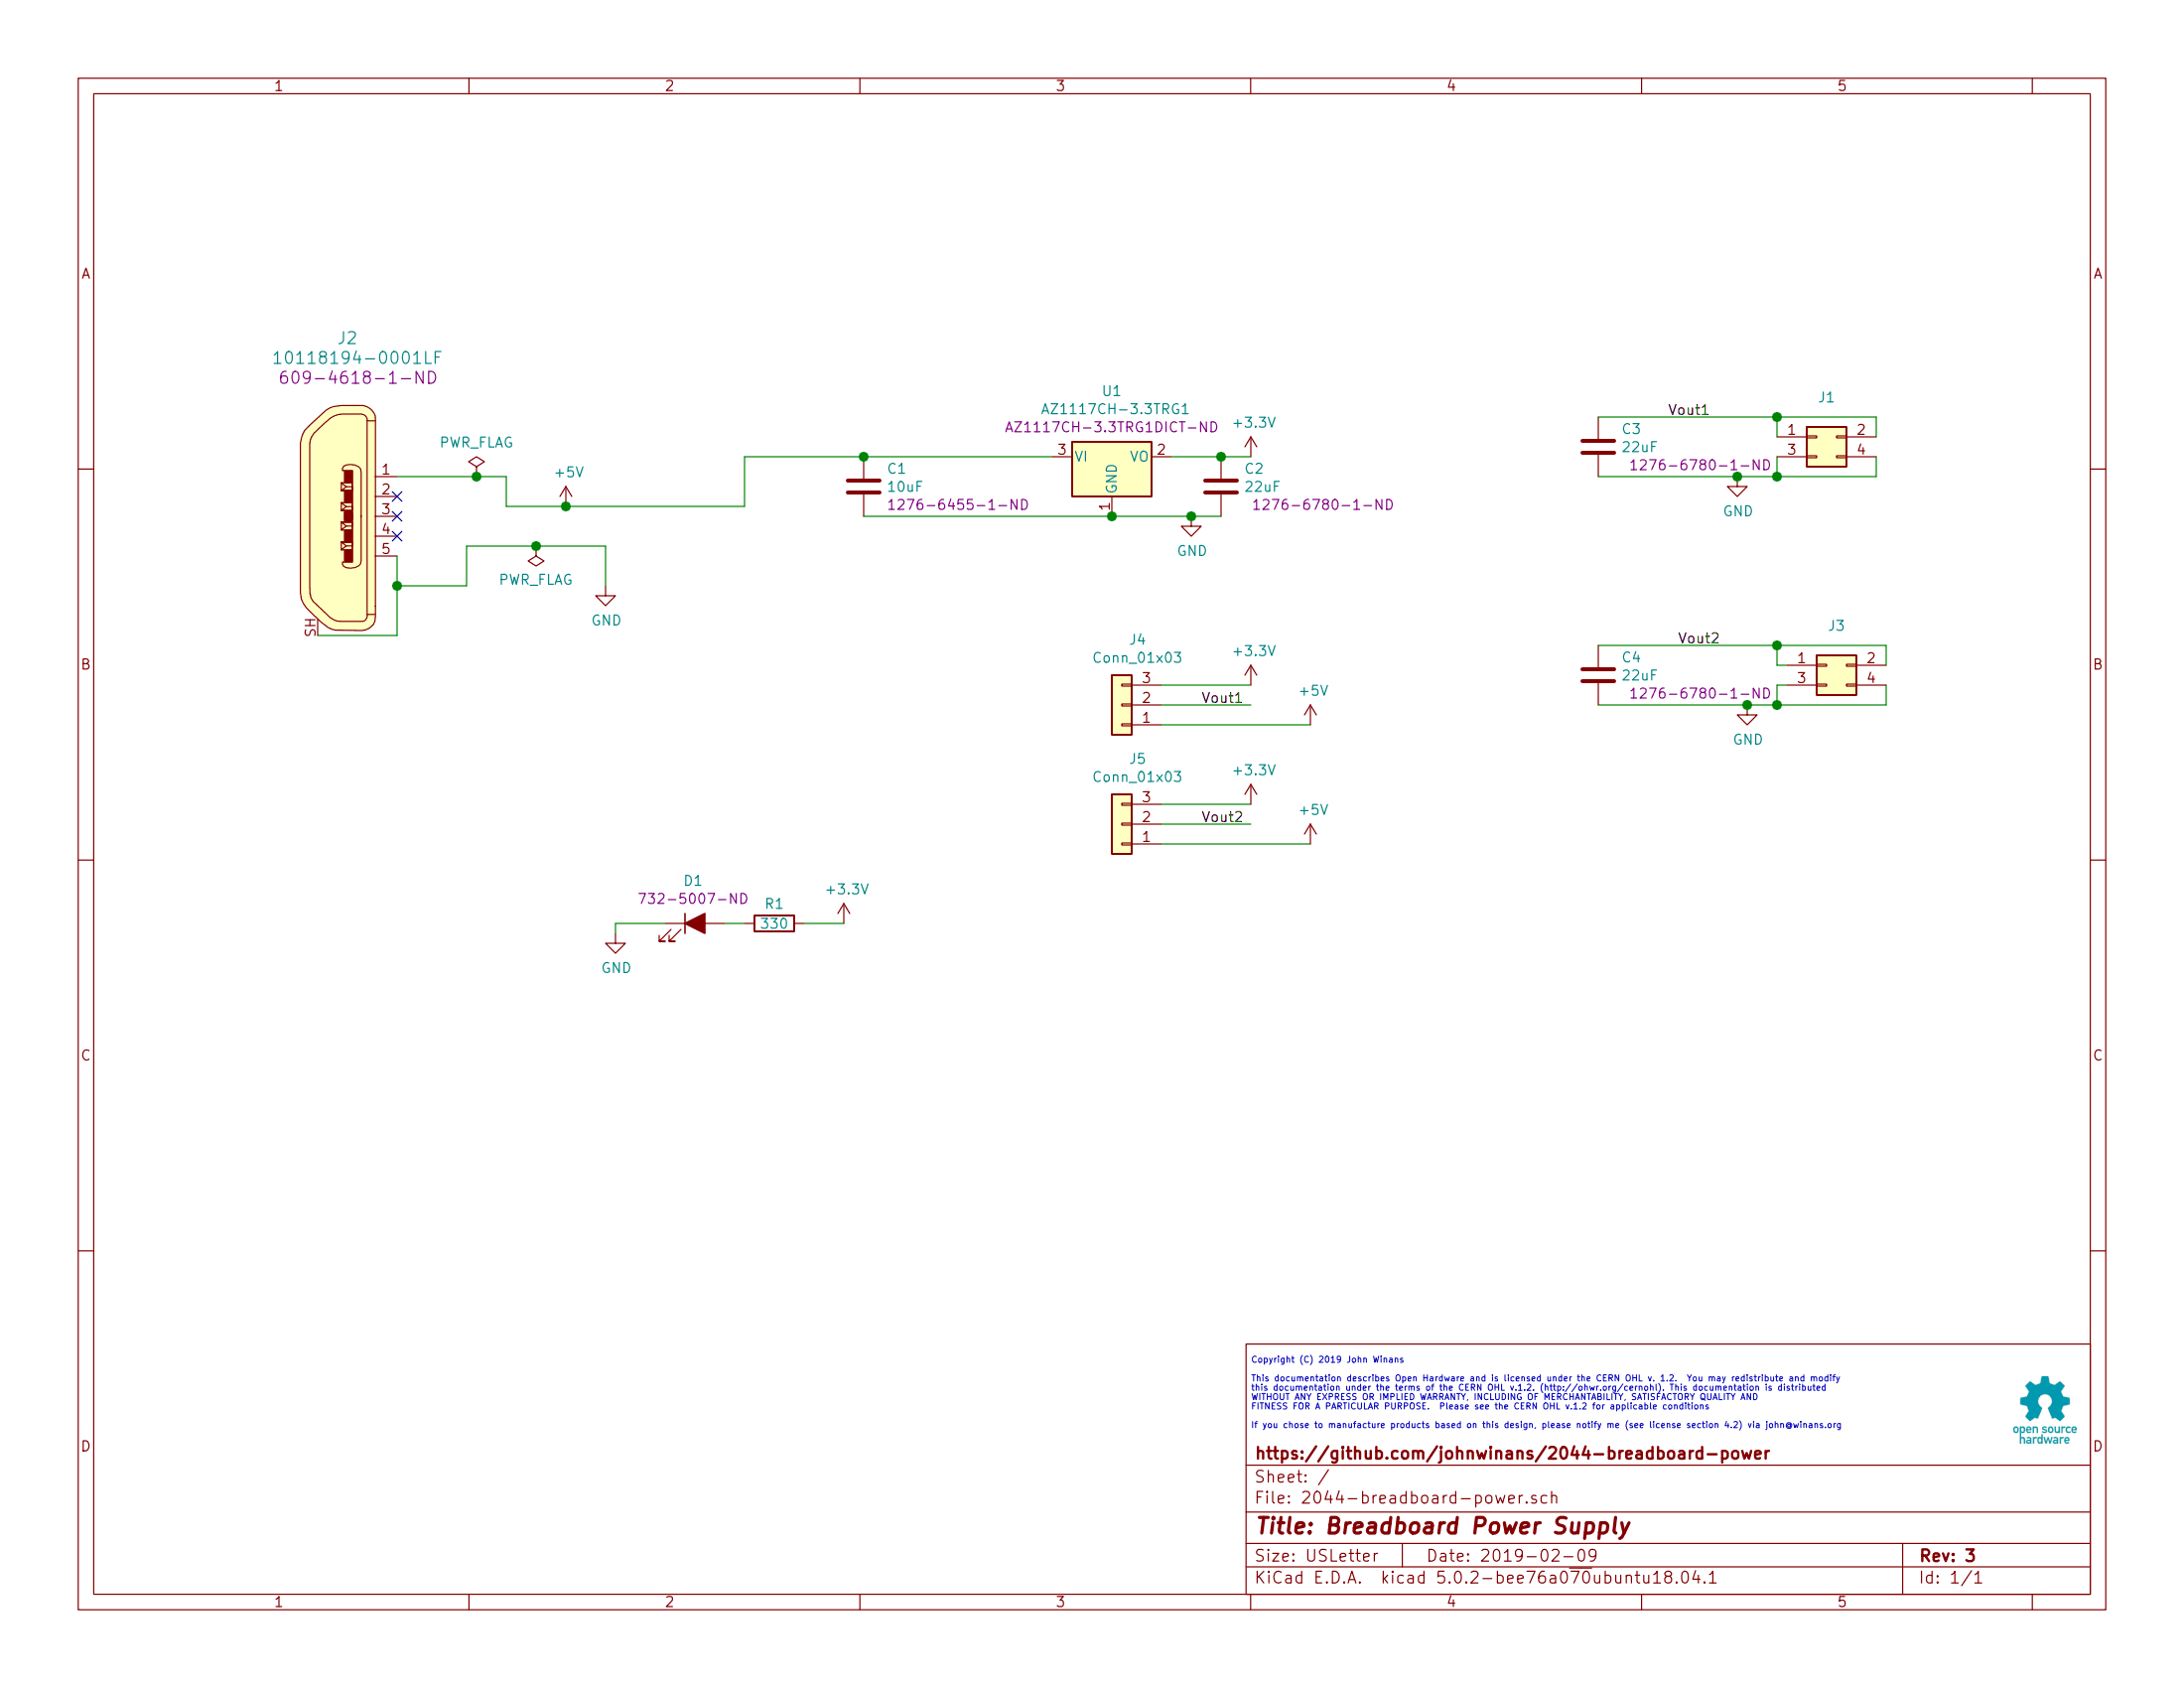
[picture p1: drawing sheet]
EESchema Schematic File Version 4
LIBS:2044-breadboard-power-cache
EELAYER 26 0
EELAYER END
$Descr USLetter 11000 8500
encoding utf-8
Sheet 1 1
Title "Breadboard Power Supply"
Date "2019-02-09"
Rev "3"
Comp "https://github.com/johnwinans/2044-breadboard-power"
Comment1 ""
Comment2 ""
Comment3 ""
Comment4 ""
$EndDescr
$Comp
L Regulator_Linear:AZ1117-3.3 U1
U 1 1
P 5600 2300
F 0 "U1" H 5600 2632 50  0000 C CNN
F 1 " AZ1117CH-3.3TRG1" H 5600 2541 50  0000 C CNN
F 2 "Package_TO_SOT_SMD:SOT-223-3_TabPin2" H 5600 2550 50  0001 C CIN
F 3 "https://www.diodes.com/assets/Datasheets/AZ1117.pdf" H 5600 2300 50  0001 C CNN
F 4 "AZ1117CH-3.3TRG1DICT-ND" H 5600 2450 50  0000 C CNN "digikey"
	1    5600 2300
	1    0    0    -1  
$EndComp
$Comp
L Device:C C1
U 1 1
P 4350 2450
F 0 "C1" H 4465 2541 50  0000 L CNN
F 1 "10uF" H 4465 2450 50  0000 L CNN
F 2 "Capacitor_SMD:C_0805_2012Metric_Pad1.15x1.40mm_HandSolder" H 4388 2300 50  0001 C CNN
F 3 "~" H 4350 2450 50  0001 C CNN
F 4 "1276-6455-1-ND" H 4465 2359 50  0000 L CNN "digikey"
	1    4350 2450
	1    0    0    -1  
$EndComp
$Comp
L Device:C C2
U 1 1
P 6150 2450
F 0 "C2" H 6265 2541 50  0000 L CNN
F 1 "22uF" H 6265 2450 50  0000 L CNN
F 2 "Capacitor_SMD:C_0805_2012Metric_Pad1.15x1.40mm_HandSolder" H 6188 2300 50  0001 C CNN
F 3 "~" H 6150 2450 50  0001 C CNN
F 4 " 1276-6780-1-ND " H 6265 2359 50  0000 L CNN "digikey"
	1    6150 2450
	1    0    0    -1  
$EndComp
$Comp
L Device:C C4
U 1 1
P 8050 3400
F 0 "C4" H 8165 3491 50  0000 L CNN
F 1 "22uF" H 8165 3400 50  0000 L CNN
F 2 "Capacitor_SMD:C_0805_2012Metric_Pad1.15x1.40mm_HandSolder" H 8088 3250 50  0001 C CNN
F 3 "~" H 8050 3400 50  0001 C CNN
F 4 " 1276-6780-1-ND " H 8165 3309 50  0000 L CNN "digikey"
	1    8050 3400
	1    0    0    -1  
$EndComp
Wire Wire Line
	5900 2300 6150 2300
Wire Wire Line
	5300 2300 4350 2300
Wire Wire Line
	4350 2300 3750 2300
Wire Wire Line
	3750 2300 3750 2550
Connection ~ 4350 2300
Wire Wire Line
	3050 2750 3050 2950
$Comp
L power:GND #PWR0101
U 1 1
P 3050 2950
F 0 "#PWR0101" H 3050 2700 50  0001 C CNN
F 1 "GND" H 3055 2777 50  0000 C CNN
F 2 "" H 3050 2950 50  0001 C CNN
F 3 "" H 3050 2950 50  0001 C CNN
	1    3050 2950
	1    0    0    -1  
$EndComp
Wire Wire Line
	4350 2600 5600 2600
Connection ~ 5600 2600
Wire Wire Line
	5600 2600 6000 2600
$Comp
L power:GND #PWR0103
U 1 1
P 6000 2600
F 0 "#PWR0103" H 6000 2350 50  0001 C CNN
F 1 "GND" H 6005 2427 50  0000 C CNN
F 2 "" H 6000 2600 50  0001 C CNN
F 3 "" H 6000 2600 50  0001 C CNN
	1    6000 2600
	1    0    0    -1  
$EndComp
Connection ~ 6000 2600
Wire Wire Line
	6000 2600 6150 2600
$Comp
L Device:LED_ALT D1
U 1 1
P 3500 4650
F 0 "D1" H 3491 4866 50  0000 C CNN
F 1 "LED_ALT" H 3491 4866 50  0001 C CNN
F 2 "LED_THT:LED_D3.0mm" H 3500 4650 50  0001 C CNN
F 3 "~" H 3500 4650 50  0001 C CNN
F 4 "732-5007-ND" H 3491 4775 50  0000 C CNN "digikey"
	1    3500 4650
	1    0    0    -1  
$EndComp
$Comp
L Device:R R1
U 1 1
P 3900 4650
F 0 "R1" V 3800 4650 50  0000 C CNN
F 1 "330" V 3900 4650 50  0000 C CNN
F 2 "Resistor_SMD:R_0805_2012Metric_Pad1.15x1.40mm_HandSolder" V 3830 4650 50  0001 C CNN
F 3 "~" H 3900 4650 50  0001 C CNN
	1    3900 4650
	0    1    1    0   
$EndComp
Wire Wire Line
	3750 4650 3650 4650
$Comp
L power:GND #PWR0104
U 1 1
P 3100 4700
F 0 "#PWR0104" H 3100 4450 50  0001 C CNN
F 1 "GND" H 3105 4527 50  0000 C CNN
F 2 "" H 3100 4700 50  0001 C CNN
F 3 "" H 3100 4700 50  0001 C CNN
	1    3100 4700
	1    0    0    -1  
$EndComp
Wire Wire Line
	3350 4650 3100 4650
Wire Wire Line
	3100 4650 3100 4700
$Comp
L Connector_Generic:Conn_02x02_Odd_Even J1
U 1 1
P 9150 2200
F 0 "J1" H 9200 2400 50  0000 C CNN
F 1 "Conn_02x02_Odd_Even" H 9200 2400 50  0001 C CNN
F 2 "Connector_PinHeader_2.54mm:PinHeader_2x02_P2.54mm_Vertical" H 9150 2200 50  0001 C CNN
F 3 "~" H 9150 2200 50  0001 C CNN
	1    9150 2200
	1    0    0    -1  
$EndComp
$Comp
L Connector_Generic:Conn_02x02_Odd_Even J3
U 1 1
P 9200 3350
F 0 "J3" H 9250 3550 50  0000 C CNN
F 1 "Conn_02x02_Odd_Even" H 9250 3500 50  0001 C CNN
F 2 "Connector_PinHeader_2.54mm:PinHeader_2x02_P2.54mm_Vertical" H 9200 3350 50  0001 C CNN
F 3 "~" H 9200 3350 50  0001 C CNN
	1    9200 3350
	1    0    0    -1  
$EndComp
Wire Wire Line
	8950 2200 8950 2100
Wire Wire Line
	8950 2300 8950 2400
Wire Wire Line
	8950 2400 9450 2400
Wire Wire Line
	9450 2400 9450 2300
Wire Wire Line
	8950 2100 9450 2100
Wire Wire Line
	9450 2100 9450 2200
Wire Wire Line
	8050 3250 8950 3250
Wire Wire Line
	9500 3250 9500 3350
Wire Wire Line
	8950 3250 8950 3350
Wire Wire Line
	8950 3350 9000 3350
Connection ~ 8950 3250
Wire Wire Line
	8950 3250 9500 3250
Wire Wire Line
	8050 3550 8800 3550
Wire Wire Line
	9500 3550 9500 3450
Wire Wire Line
	9000 3450 8950 3450
Wire Wire Line
	8950 3450 8950 3550
Connection ~ 8950 3550
Wire Wire Line
	8950 3550 9500 3550
$Comp
L power:PWR_FLAG #FLG0102
U 1 1
P 2700 2750
F 0 "#FLG0102" H 2700 2825 50  0001 C CNN
F 1 "PWR_FLAG" H 2700 2923 50  0000 C CNN
F 2 "" H 2700 2750 50  0001 C CNN
F 3 "~" H 2700 2750 50  0001 C CNN
	1    2700 2750
	-1   0    0    1   
$EndComp
Connection ~ 2700 2750
Wire Wire Line
	2700 2750 3050 2750
Text Notes 6300 7200 0    31   ~ 0
Copyright (C) 2019 John Winans\n\nThis documentation describes Open Hardware and is licensed under the CERN OHL v. 1.2.  You may redistribute and modify\nthis documentation under the terms of the CERN OHL v.1.2. (http://ohwr.org/cernohl). This documentation is distributed\nWITHOUT ANY EXPRESS OR IMPLIED WARRANTY, INCLUDING OF MERCHANTABILITY, SATISFACTORY QUALITY AND \nFITNESS FOR A PARTICULAR PURPOSE.  Please see the CERN OHL v.1.2 for applicable conditions\n\nIf you chose to manufacture products based on this design, please notify me (see license section 4.2) via john@winans.org\n
$Comp
L dk_USB-DVI-HDMI-Connectors:10118194-0001LF J2
U 1 1
P 1700 2600
F 0 "J2" H 1750 3500 60  0000 C CNN
F 1 "10118194-0001LF" H 1800 3400 60  0000 C CNN
F 2 "digikey-footprints:USB_Micro_B_Female_10118194-0001LF" H 1900 2800 60  0001 L CNN
F 3 "http://www.amphenol-icc.com/media/wysiwyg/files/drawing/10118194.pdf" H 1900 2900 60  0001 L CNN
F 4 "609-4618-1-ND" H 1400 3300 60  0000 L CNN "Digi-Key_PN"
F 5 "10118194-0001LF" H 1900 3100 60  0001 L CNN "MPN"
F 6 "Connectors, Interconnects" H 1900 3200 60  0001 L CNN "Category"
F 7 "USB, DVI, HDMI Connectors" H 1900 3300 60  0001 L CNN "Family"
F 8 "http://www.amphenol-icc.com/media/wysiwyg/files/drawing/10118194.pdf" H 1900 3400 60  0001 L CNN "DK_Datasheet_Link"
F 9 "/product-detail/en/amphenol-icc-fci/10118194-0001LF/609-4618-1-ND/2785382" H 1900 3500 60  0001 L CNN "DK_Detail_Page"
F 10 "CONN RCPT USB2.0 MICRO B SMD R/A" H 1900 3600 60  0001 L CNN "Description"
F 11 "Amphenol ICC (FCI)" H 1900 3700 60  0001 L CNN "Manufacturer"
F 12 "Active" H 1900 3800 60  0001 L CNN "Status"
	1    1700 2600
	1    0    0    -1  
$EndComp
Wire Wire Line
	2000 2400 2400 2400
Wire Wire Line
	2550 2400 2550 2550
Wire Wire Line
	2000 2800 2000 2950
Wire Wire Line
	2000 3200 1600 3200
Wire Wire Line
	2000 2950 2350 2950
Wire Wire Line
	2350 2950 2350 2750
Wire Wire Line
	2350 2750 2700 2750
Connection ~ 2000 2950
Wire Wire Line
	2000 2950 2000 3200
Wire Wire Line
	2550 2550 2850 2550
$Comp
L power:+5V #PWR0102
U 1 1
P 2850 2550
F 0 "#PWR0102" H 2850 2400 50  0001 C CNN
F 1 "+5V" H 2865 2723 50  0000 C CNN
F 2 "" H 2850 2550 50  0001 C CNN
F 3 "" H 2850 2550 50  0001 C CNN
	1    2850 2550
	1    0    0    -1  
$EndComp
Connection ~ 2850 2550
Wire Wire Line
	2850 2550 3750 2550
$Comp
L power:+3.3V #PWR0105
U 1 1
P 6300 2300
F 0 "#PWR0105" H 6300 2150 50  0001 C CNN
F 1 "+3.3V" H 6315 2473 50  0000 C CNN
F 2 "" H 6300 2300 50  0001 C CNN
F 3 "" H 6300 2300 50  0001 C CNN
	1    6300 2300
	1    0    0    -1  
$EndComp
$Comp
L power:+3.3V #PWR0106
U 1 1
P 4250 4650
F 0 "#PWR0106" H 4250 4500 50  0001 C CNN
F 1 "+3.3V" H 4265 4823 50  0000 C CNN
F 2 "" H 4250 4650 50  0001 C CNN
F 3 "" H 4250 4650 50  0001 C CNN
	1    4250 4650
	1    0    0    -1  
$EndComp
Wire Wire Line
	4050 4650 4250 4650
Connection ~ 6150 2300
Wire Wire Line
	6150 2300 6300 2300
$Comp
L Device:C C3
U 1 1
P 8050 2250
F 0 "C3" H 8165 2341 50  0000 L CNN
F 1 "22uF" H 8165 2250 50  0000 L CNN
F 2 "Capacitor_SMD:C_0805_2012Metric_Pad1.15x1.40mm_HandSolder" H 8088 2100 50  0001 C CNN
F 3 "~" H 8050 2250 50  0001 C CNN
F 4 " 1276-6780-1-ND " H 8165 2159 50  0000 L CNN "digikey"
	1    8050 2250
	1    0    0    -1  
$EndComp
Wire Wire Line
	8950 2100 8050 2100
Connection ~ 8950 2100
Wire Wire Line
	8950 2400 8750 2400
Connection ~ 8950 2400
Text Label 8400 2100 0    50   ~ 0
Vout1
Text Label 8450 3250 0    50   ~ 0
Vout2
$Comp
L Connector_Generic:Conn_01x03 J4
U 1 1
P 5650 3550
F 0 "J4" H 5570 3225 50  0000 C CNN
F 1 "Conn_01x03" H 5570 3316 50  0000 C CNN
F 2 "Connector_PinHeader_2.54mm:PinHeader_1x03_P2.54mm_Vertical" H 5650 3550 50  0001 C CNN
F 3 "~" H 5650 3550 50  0001 C CNN
	1    5650 3550
	-1   0    0    1   
$EndComp
$Comp
L Connector_Generic:Conn_01x03 J5
U 1 1
P 5650 4150
F 0 "J5" H 5570 3825 50  0000 C CNN
F 1 "Conn_01x03" H 5570 3916 50  0000 C CNN
F 2 "Connector_PinHeader_2.54mm:PinHeader_1x03_P2.54mm_Vertical" H 5650 4150 50  0001 C CNN
F 3 "~" H 5650 4150 50  0001 C CNN
	1    5650 4150
	-1   0    0    1   
$EndComp
Wire Wire Line
	5850 3550 6300 3550
Wire Wire Line
	5850 4150 6300 4150
Text Label 6050 3550 0    50   ~ 0
Vout1
Text Label 6050 4150 0    50   ~ 0
Vout2
Wire Wire Line
	5850 3450 6300 3450
Wire Wire Line
	5850 3650 6600 3650
$Comp
L power:+3.3V #PWR0107
U 1 1
P 6300 3450
F 0 "#PWR0107" H 6300 3300 50  0001 C CNN
F 1 "+3.3V" H 6315 3623 50  0000 C CNN
F 2 "" H 6300 3450 50  0001 C CNN
F 3 "" H 6300 3450 50  0001 C CNN
	1    6300 3450
	1    0    0    -1  
$EndComp
$Comp
L power:+5V #PWR0108
U 1 1
P 6600 3650
F 0 "#PWR0108" H 6600 3500 50  0001 C CNN
F 1 "+5V" H 6615 3823 50  0000 C CNN
F 2 "" H 6600 3650 50  0001 C CNN
F 3 "" H 6600 3650 50  0001 C CNN
	1    6600 3650
	1    0    0    -1  
$EndComp
Wire Wire Line
	5850 4050 6300 4050
Wire Wire Line
	5850 4250 6600 4250
$Comp
L power:+5V #PWR0109
U 1 1
P 6600 4250
F 0 "#PWR0109" H 6600 4100 50  0001 C CNN
F 1 "+5V" H 6615 4423 50  0000 C CNN
F 2 "" H 6600 4250 50  0001 C CNN
F 3 "" H 6600 4250 50  0001 C CNN
	1    6600 4250
	1    0    0    -1  
$EndComp
$Comp
L power:+3.3V #PWR0110
U 1 1
P 6300 4050
F 0 "#PWR0110" H 6300 3900 50  0001 C CNN
F 1 "+3.3V" H 6315 4223 50  0000 C CNN
F 2 "" H 6300 4050 50  0001 C CNN
F 3 "" H 6300 4050 50  0001 C CNN
	1    6300 4050
	1    0    0    -1  
$EndComp
$Comp
L power:PWR_FLAG #FLG0101
U 1 1
P 2400 2400
F 0 "#FLG0101" H 2400 2475 50  0001 C CNN
F 1 "PWR_FLAG" H 2400 2573 50  0000 C CNN
F 2 "" H 2400 2400 50  0001 C CNN
F 3 "~" H 2400 2400 50  0001 C CNN
	1    2400 2400
	1    0    0    -1  
$EndComp
Connection ~ 2400 2400
Wire Wire Line
	2400 2400 2550 2400
NoConn ~ 2000 2500
NoConn ~ 2000 2600
NoConn ~ 2000 2700
$Comp
L power:GND #PWR?
U 1 1
P 8750 2400
F 0 "#PWR?" H 8750 2150 50  0001 C CNN
F 1 "GND" H 8755 2227 50  0000 C CNN
F 2 "" H 8750 2400 50  0001 C CNN
F 3 "" H 8750 2400 50  0001 C CNN
	1    8750 2400
	1    0    0    -1  
$EndComp
Connection ~ 8750 2400
Wire Wire Line
	8750 2400 8050 2400
$Comp
L power:GND #PWR?
U 1 1
P 8800 3550
F 0 "#PWR?" H 8800 3300 50  0001 C CNN
F 1 "GND" H 8805 3377 50  0000 C CNN
F 2 "" H 8800 3550 50  0001 C CNN
F 3 "" H 8800 3550 50  0001 C CNN
	1    8800 3550
	1    0    0    -1  
$EndComp
Connection ~ 8800 3550
Wire Wire Line
	8800 3550 8950 3550
$EndSCHEMATC
